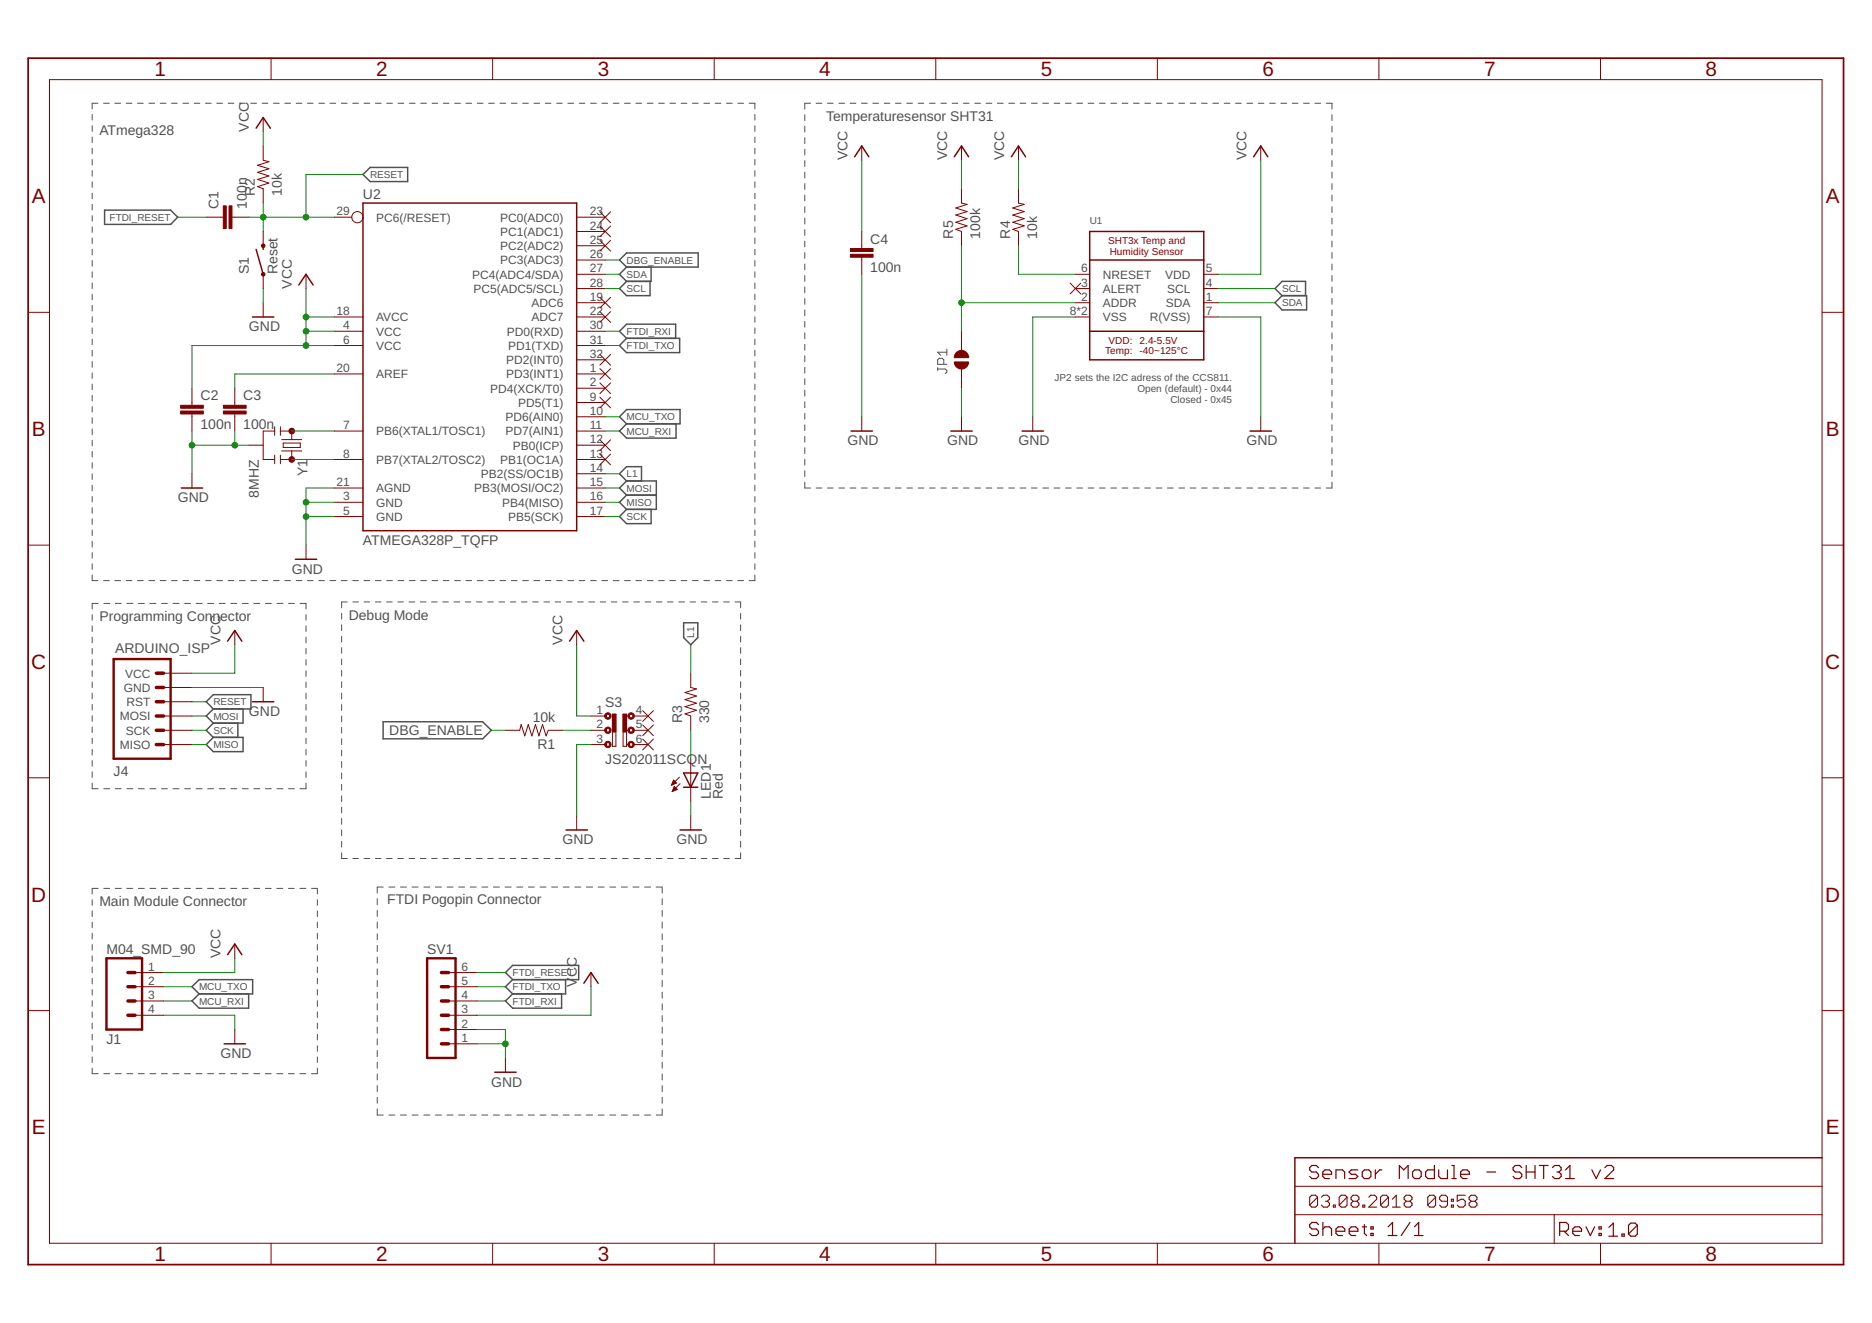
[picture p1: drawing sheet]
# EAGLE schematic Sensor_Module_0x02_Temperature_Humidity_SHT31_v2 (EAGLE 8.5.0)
FRAME1 (FRAME-A4L): CNAME: Communication Module; CREVISION: 2.0

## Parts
C1  100n  C  [C0805]
C2  100n  C  [C0805]
C3  100n  C  [C0805]
C4  100n  C  [C0805]
J1  M04_SMD_90  [M04_SMD_90]
J4  ARDUINO_ISP  [M-2X3]
JP1  SPARKFUN-JUMPERS_JUMPER-SMT_2_NO_SILK  [SPARKFUN-JUMPERS_SMT-JUMPER_2_NO_SILK]
LED1  Red  LEDSML0805  [SML0805]
R1  10k  RESISTOR0805-RES  [0805]
R2  10k  RESISTOR0805-RES  [0805]
R3  330  RESISTOR0805-RES  [0805]
R4  10k  RESISTOR0805-RES  [0805]
R5  100k  RESISTOR0805-RES  [0805]
S1  Reset  PUSHBUTTON  [M-PUSHBUTTON-SMD]
S3  JS202011SCQN  [JS202011SCQN]
SV1  MA06-1  [MA06-1]
U1  MICROBUILDER_SHT3X  [MICROBUILDER_SHT3X]
U2  ATMEGA328P_TQFP  [TQFP32-08]
Y1  8MHZ  RESONATOR8MHZ  [RESONATOR-SMD]

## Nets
DBG_ENABLE: R1.2 U2.26(PC3(ADC3))
FTDI_RESET: C1.1 SV1.6
FTDI_RXI: SV1.4 U2.30(PD0(RXD))
FTDI_TXO: SV1.5 U2.31(PD1(TXD))
GND [GND]: C2.2 C3.2 C4.2 J1.4 J4.P$5(GND) JP1.1 LED1.C S1.1(LEFT) S1.2(LEFT) S3.3 SV1.1 SV1.2 U1.7(R(VSS)) U1.8(VSS) U1.THERMAL(VSS) U2.3(GND) U2.5(GND) U2.21(AGND) Y1.2
L1: R3.2 U2.14(PB2(SS/OC1B))
MCU_RXI: J1.3 U2.11(PD7(AIN1))
MCU_TXO: J1.2 U2.10(PD6(AIN0))
MISO: J4.P$1(MISO) U2.16(PB4(MISO))
MOSI: J4.P$3(MOSI) U2.15(PB3(MOSI/OC2))
N$1: U2.8(PB7(XTAL2/TOSC2)) Y1.3
N$2: U2.7(PB6(XTAL1/TOSC1)) Y1.1
N$3: R1.1 S3.2
N$4: R4.1 U1.6(NRESET)
N$5: JP1.2 R5.1 U1.2(ADDR)
N$15: C3.1 U2.20(AREF)
N$30: LED1.A R3.1
RESET: C1.2 J4.P$4(RST) R2.1 S1.3(RIGHT) S1.4(RIGHT) U2.29(PC6(/RESET))
SCK: J4.P$2(SCK) U2.17(PB5(SCK))
SCL: U1.4(SCL) U2.28(PC5(ADC5/SCL))
SDA: U1.1(SDA) U2.27(PC4(ADC4/SDA))
VCC [Vsupply]: C2.1 C4.1 J1.1 J4.P$6(VCC) R2.2 R4.2 R5.2 S3.1 SV1.3 U1.5(VDD) U2.4(VCC) U2.6(VCC) U2.18(AVCC)
Unconnected: S3.4 S3.5 S3.6 U1.3(ALERT) U2.1(PD3(INT1)) U2.2(PD4(XCK/T0)) U2.9(PD5(T1)) U2.12(PB0(ICP)) U2.13(PB1(OC1A)) U2.19(ADC6) U2.22(ADC7) U2.23(PC0(ADC0)) U2.24(PC1(ADC1)) U2.25(PC2(ADC2)) U2.32(PD2(INT0))

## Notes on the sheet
- Temperaturesensor SHT31
- ATmega328
- JP2 sets the I2C adress of the CCS811.
  Open (default) - 0x44
  Closed - 0x45
- Programming Connector | Debug Mode
- Communication Module Connector | FTDI Pogopin Connector
- Sensor Board - Vorlage
- 1.0

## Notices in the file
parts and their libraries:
SparkFun-Aesthetics: Licensing: Creative Commons ShareAlike 4.0 International - https://creativecommons.org/licenses/by-sa/4.0
